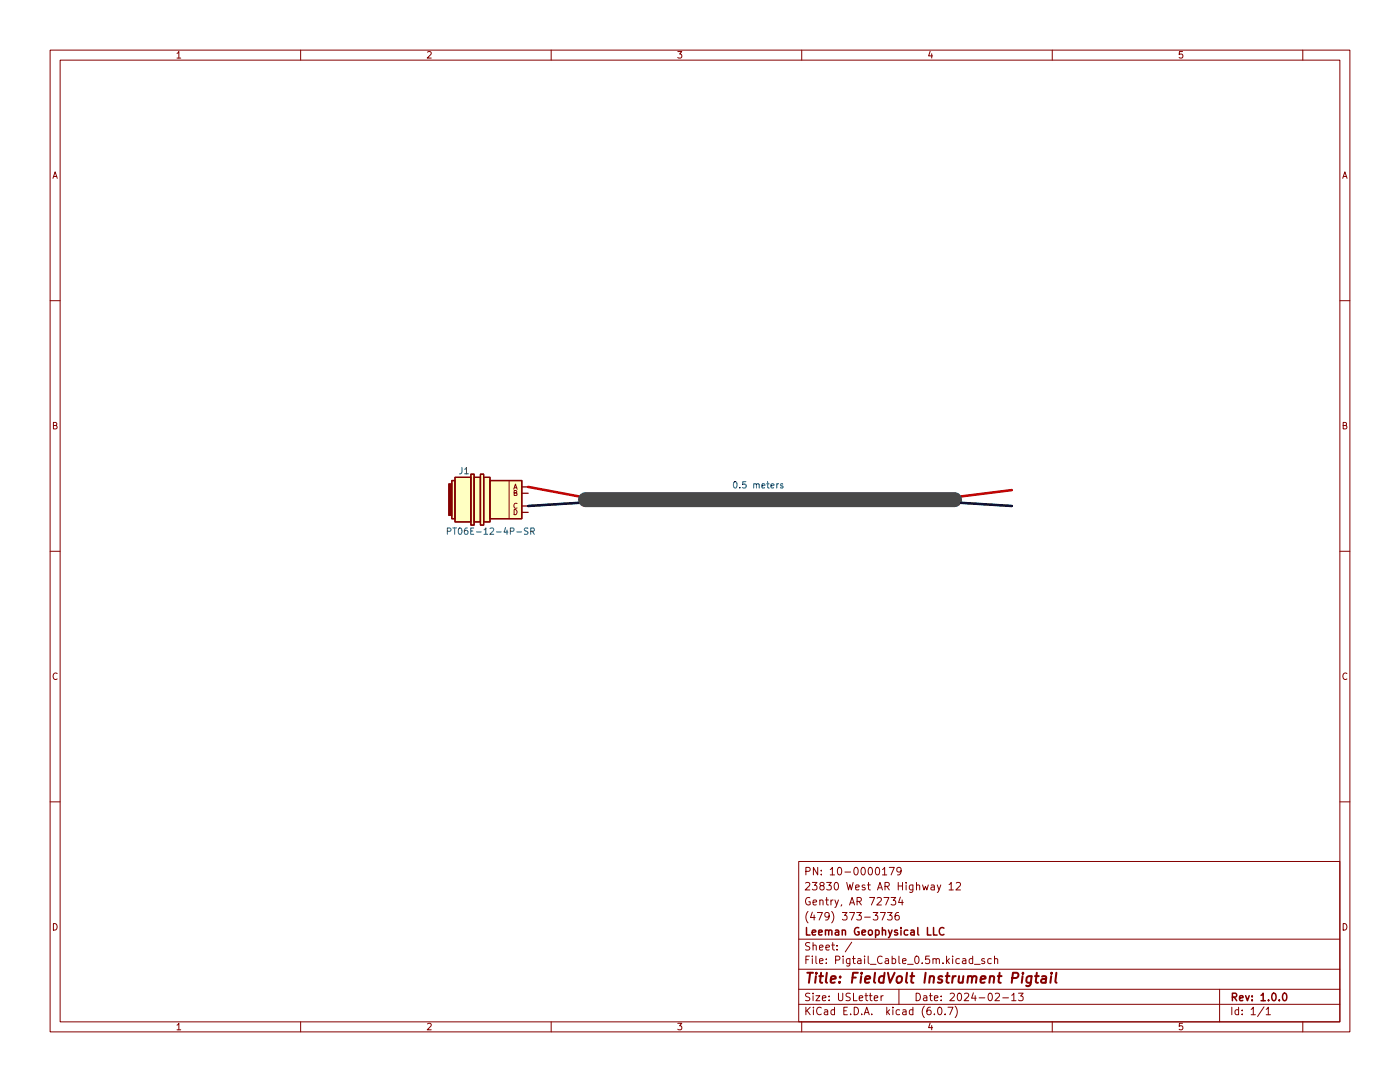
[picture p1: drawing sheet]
<svg xmlns="http://www.w3.org/2000/svg" width="279mm" height="216mm" viewBox="0 0 279 216" stroke-linecap="round" stroke-linejoin="round" font-family="sans-serif">
<g fill="none" stroke="#840000" stroke-width=".2">
<path d="M10 10h259.4v195.9h-259.4zM12 12h255.4v191.9h-255.4zM60 10v2M110 10v2M160 10v2M210 10v2M260 10v2M10 60h2M267.4 60h2M101.6 95.9v7.6M10 110h2M267.4 110h2"/>
<path d="M10 160h2M267.4 160h2M159.4 171.9h108v32h-108zM176.1 173.5l.4-.4v1.5M176.1 174.6h.9M177.5 173.1h1l-.7 1.5M177.8 179.1h1l-.5 .5 .4 .2v.6l-.2 .2-.7-.2M179.7 179l-.4 1.1h1M179.8 173.7l-.3 .3-.4-.1-.1-.2 .1-.5 .4-.1 .3 .1a.99 .99 0 0 1-.4 1.4h-.3M180 179.6v1M187 176.6l.4 1M187.8 176.6l-.5 1.3-.3 .2"/>
<path d="M189.4 176.5l.4-.4v1.5M189.4 177.6h.9M190.8 176.2l.6-.1 .3 .4-.9 1.1h.9M159.4 197.4h108M159.4 193.4h108M159.4 187.4h108M170 188l-1.3 1.9M174.5 199.2l.7-.2-.1-.3h-.4l-.2 .2v.7h.6M175.7 182.1h1l-.7 1.5M175.8 198.7v1M176.3 198.7l-.5 .3M177.1 182.1h.9l-.5 .5 .5 .2v.6l-.2 .2-.7-.2"/>
<path d="M179.3 182.1l-.4 .1a1.01 1.01 0 0 0 0 1.4l.5-.2 .1-.5-.3-.3h-.3l-.3 .3M179.4 197.4v3M194.1 191.4l-.4-.1-.3 .3 .1 .6h.6M194.1 190.8v1.5M194.5 192.4h1.1M196.5 191.4l-.4-.1-.2 .2 .1 .2 .5 .2v.3h-.6M197.8 191.4l-.4-.1-.3 .3 .2 .6h.5M198.5 191.4l.2-.1 .3 .1 .1 .9M198.5 190.8v1.5M198.6 198.3l.6-.1 .3 .4-1 1.1h1M200.1 199.1h1.2M201.9 198.6l.4-.4v1.5"/>
<path d="M201.9 199.7h.9M203.3 198.2h.9l-.5 .5 .4 .2v.6l-.2 .2-.6-.2M243.4 197.4v6.5M60 203.9v2M110 203.9v2M159.4 200.4h108M160 203.9v2M186.5 202.3v.2M187.3 201h.2a.8 .8 0 0 1 .5 .7 .8 .8 0 0 1-.5 .8 1 1 0 0 1-.2-1.5zM188.6 202.3v.2M189.2 201h1l-.7 1.5M190.6 200.8a1.72 1.72 0 0 1 0 2.2"/>
<path d="M210 203.9v2M252.3 200.9l-1.3 1.9M252.7 201.4l.4-.4v1.5M252.7 202.5h.8M260 203.9v2"/>
</g>
<path d="M186.3 185.1v1.5h.7M188.4 185.2a.71 .71 0 0 0-1 .5 .71 .71 0 0 0 .7 .9l.3-.2M256.2 198.2h.1a.8 .8 0 0 1 .5 .7 .8 .8 0 0 1-.5 .8 1 1 0 0 1-.1-1.5z" fill="none" stroke="#840000" stroke-width=".3"/>
<path d="M205.9 194.9a.66 .66 0 0 0-1 .3l-.1 .5 .2 .3h.7M205.9 194.8l-.3 1.8a.57 .57 0 0 1-.8 .1M206.6 194.8h.7M206.9 194.1l-.2 1.7 .1 .2 .3 .1M208 194.9h.7v1.2M208.8 195.2l-.7 .1a.4 .4 0 0 0-.3 .4 .4 .4 0 0 0 .2 .4l.7-.1M209.8 194.8l-.2 1.3M209.9 194.1v.2M210.8 194.1l-.2 1.7 .3 .3" fill="none" stroke="#840000" stroke-width=".4"/>
<g fill="#ffffc2" stroke="#ffffc2" stroke-width=".2">
<path d="M90.2 95.9h.6v7.6h-.6z"/>
<path d="M90.8 95.3h3.2v8.8h-3.2z"/>
<path d="M94.6 95.3h1.3v8.8h-1.3z"/>
<path d="M96.5 95.3h1.3v8.8h-1.3z"/>
<path d="M97.8 95.9h6.3v7.6h-6.3z"/>
<path d="M94 94.6h.6v10.2h-.6z"/>
<path d="M95.9 94.6h.6v10.2h-.6z"/>
</g>
<path d="M90.2 95.9h.6v7.6h-.6zM90.8 95.3h3.2v8.8h-3.2zM94 94.6h.6v10.2h-.6zM94.6 95.3h1.3v8.8h-1.3zM95.9 94.6h.6v10.2h-.6zM96.5 95.3h1.3v8.8h-1.3zM97.8 95.9h6.3v7.6h-6.3zM104.1 98.4h1.3M104.1 97.2h1.3M104.1 102.2h1.3M104.1 101h1.3" fill="none" stroke="#840000" stroke-width=".25"/>
<path d="M89.5 96.5h.7v6.4h-.7z" fill="#840000" stroke="#840000" stroke-width=".2"/>
<path d="M89.3 106h.6v-.5l-.6-.2v1.3M90.4 105.3h.7M105.4 105.4l-.5-.1-.2 .2v.3l.5 .3 .2 .3-.3 .2h-.5M105.9 106h.6l.1-.5-.7-.2v1.3M106.2 106l.4 .6" fill="none" stroke="#006464" stroke-width=".2"/>
<path d="M155 96.5v.9M155.4 96.5l-.4 .3M156.2 96.6l-.3-.1-.2 .2 .1 .2 .4 .1v.3h-.5" fill="none" stroke="#0000c2" stroke-width=".2"/>
<path d="M105.4 97.2l10.2 1.9M201.9 97.8l-10.1 1.3" fill="none" stroke="#c20000" stroke-width=".5"/>
<path d="M115.6 100.3l-10.2 .7M191.8 100.3l10.1 .7" fill="none" stroke="#000" stroke-width=".5"/>
<path d="M116.8 99.7h73.7" fill="none" stroke="#484848" stroke-width="3"/>
<text font-size="2.8" fill="#840000" x="160.4" y="196.2">Title: FieldVolt Instrument Pigtail</text>
<g font-size="2.1" fill="#840000">
<text x="160.4" y="177.6">23830 West AR Highway 12</text>
<text x="160.4" y="174.6">PN: 10-0000179</text>
<text x="160.4" y="183.6">(479) 373-3736</text>
<text x="160.4" y="180.6">Gentry, AR 72734</text>
<text x="160.4" y="189.7">Sheet: /</text>
<text x="160.4" y="186.7">Leeman Geophysical LLC</text>
<text x="160.4" y="192.4">File: Pigtail_Cable_0.5m.kicad_sch</text>
<text x="160.4" y="202.5">KiCad E.D.A. kicad (6.0.7)</text>
<text x="160.4" y="199.7">Size: USLetter</text>
<text x="182.4" y="199.7">Date: 2024-02-13</text>
<text x="245.4" y="199.7">Rev: 1.0.0</text>
<text x="245.4" y="202.5">Id: 1/1</text>
</g>
<g font-size="1.8" fill="#840000">
<text x="35" y="11.6">1</text>
<text x="85" y="11.6">2</text>
<text x="135" y="11.6">3</text>
<text x="185" y="11.6">4</text>
<text x="235" y="11.6">5</text>
<text x="10.3" y="35.6">A</text>
<text x="267.7" y="35.6">A</text>
<text x="10.3" y="85.7">B</text>
<text x="267.7" y="85.7">B</text>
<text x="10.3" y="135.6">C</text>
<text x="267.7" y="135.6">C</text>
<text x="10.3" y="185.7">D</text>
<text x="267.7" y="185.7">D</text>
<text x="35" y="205.6">1</text>
<text x="85" y="205.6">2</text>
<text x="135" y="205.6">3</text>
<text x="185" y="205.6">4</text>
<text x="235" y="205.6">5</text>
</g>
<g font-size="1.8" fill="#006464">
<text x="91.6" y="94.6">J1</text>
<text x="91" y="106.7">PT06E-12-4P-SR</text>
</g>
<text font-size="1.8" fill="#0000c2" x="146" y="97.4">0.5 meters</text>
<g font-size="1.4" fill="#840000">
<text x="102.4" y="97.7">A</text>
<text x="102.4" y="98.9">B</text>
<text x="102.4" y="101.5">C</text>
<text x="102.4" y="102.7">D</text>
</g>
</svg>
